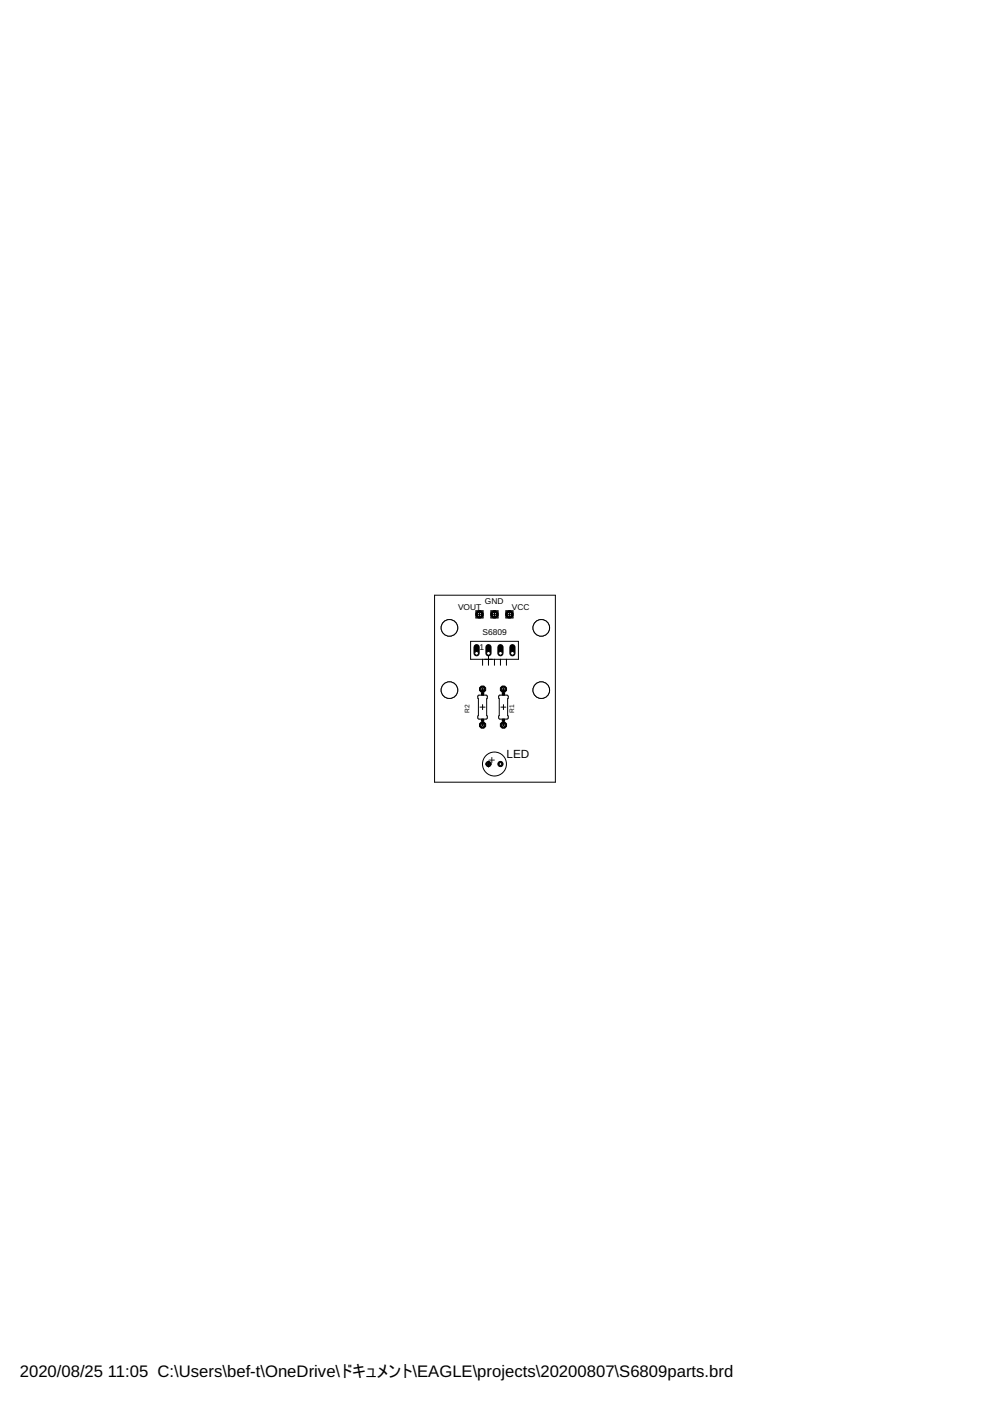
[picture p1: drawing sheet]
<svg xmlns="http://www.w3.org/2000/svg" width="210mm" height="297mm" viewBox="0 0 210 297" stroke-linecap="round" stroke-linejoin="round" font-family="sans-serif">
<circle cx="104.8" cy="130.3" r=".87" fill="#000" stroke="#000" stroke-width=".21"/>
<circle cx="104.8" cy="130.3" r=".47" fill="#fff" stroke="#000" stroke-width=".21"/>
<circle cx="106.7" cy="146.1" r=".71" fill="#000" stroke="#000" stroke-width=".21"/>
<circle cx="106.7" cy="146.1" r=".4" fill="#fff" stroke="#000" stroke-width=".21"/>
<circle cx="106.7" cy="153.7" r=".71" fill="#000" stroke="#000" stroke-width=".21"/>
<circle cx="106.7" cy="153.7" r=".4" fill="#fff" stroke="#000" stroke-width=".21"/>
<circle cx="102.3" cy="146.1" r=".71" fill="#000" stroke="#000" stroke-width=".21"/>
<circle cx="102.3" cy="146.1" r=".4" fill="#fff" stroke="#000" stroke-width=".21"/>
<circle cx="102.3" cy="153.7" r=".71" fill="#000" stroke="#000" stroke-width=".21"/>
<circle cx="102.3" cy="153.7" r=".4" fill="#fff" stroke="#000" stroke-width=".21"/>
<path d="M101 137.2v1.3" fill="none" stroke="#000" stroke-width="1.3"/>
<circle cx="101" cy="138.5" r=".4" fill="#fff" stroke="#000" stroke-width=".21"/>
<path d="M103.6 137.2v1.3" fill="none" stroke="#000" stroke-width="1.3"/>
<circle cx="103.6" cy="138.5" r=".4" fill="#fff" stroke="#000" stroke-width=".21"/>
<path d="M106.1 137.2v1.3" fill="none" stroke="#000" stroke-width="1.3"/>
<circle cx="106.1" cy="138.5" r=".4" fill="#fff" stroke="#000" stroke-width=".21"/>
<path d="M108.6 137.2v1.3" fill="none" stroke="#000" stroke-width="1.3"/>
<circle cx="108.6" cy="138.5" r=".4" fill="#fff" stroke="#000" stroke-width=".21"/>
<circle cx="103.6" cy="162" r=".55" fill="#000" stroke="#000" stroke-width=".21"/>
<circle cx="103.6" cy="162" r=".3" fill="#fff" stroke="#000" stroke-width=".21"/>
<circle cx="106.1" cy="162" r=".55" fill="#000" stroke="#000" stroke-width=".21"/>
<circle cx="106.1" cy="162" r=".3" fill="#fff" stroke="#000" stroke-width=".21"/>
<circle cx="108" cy="130.3" r=".87" fill="#000" stroke="#000" stroke-width=".21"/>
<circle cx="108" cy="130.3" r=".47" fill="#fff" stroke="#000" stroke-width=".21"/>
<circle cx="101.7" cy="130.3" r=".87" fill="#000" stroke="#000" stroke-width=".21"/>
<circle cx="101.7" cy="130.3" r=".47" fill="#fff" stroke="#000" stroke-width=".21"/>
<g fill="none" stroke="#000" stroke-width=".21">
<path d="M92.1 126.2h25.7v39.6h-25.7zM99.8 136h10.1v3.8h-10.1zM100.9 130.8v.2h.3M101.2 129.5h-.3v.3M101.3 130.3h.8M101.7 129.9v.7M102.2 129.5h.2v.3M102.3 139.8v1.3M102.4 130.8v.2h-.2M103.6 139v2.1M104.1 130.8v.2h.2M104.3 129.5h-.2v.3"/>
<path d="M104.4 130.3h.9M104.8 129.8v1M104.8 139.8v1.3M105.3 129.5h.3v.3M105.6 130.8v.2h-.3M106.1 139.8v1.3M107.3 130.8v.2h.2M107.4 139.8v1.3M107.5 129.5h-.2v.3M107.6 130.3h.8M108 129.9v.7M108.5 129.5h.3v.3"/>
<path d="M108.8 130.8v.2h-.3M101.4 147.5l1.7-.1 .2 .2-.1 .5v3.6l.1 .6-.1 .1-1.6 .1-.3-.2zM101.8 149.9h1M102.3 149.4v1.1M105.8 147.5l1.7-.1 .2 .2-.1 4.1 .2 .5-.2 .2-1.6 .1-.3-.2zM106.2 149.9h1.1M106.7 149.4v1.1M102.9 162h1.3M103.6 161.4v1.2"/>
<circle cx="95.3" cy="133.1" r="1.76"/>
<circle cx="104.8" cy="162" r="2.54"/>
</g>
<path d="M102.1 152.5h.5v.3h-.5zM102.1 147h.5v.4h-.5zM106.5 152.5h.5v.3h-.5zM106.5 147h.5v.4h-.5z" fill="#000" stroke="#000" stroke-width=".21"/>
<g fill="#000" stroke="#000" stroke-width=".21">
<path d="M101.1 129.8a.71 .71 0 0 1 1.2 .1 .71 .71 0 0 1-.4 1.1 .71 .71 0 0 1-.9-.7h.1a.55 .55 0 0 1 .8-.6 .55 .55 0 0 1 .2 .9 .55 .55 0 0 1-.9-.1l-.2-.2z" fill-rule="evenodd"/>
<path d="M104.3 129.8a.71 .71 0 0 1 1.1 .1 .71 .71 0 0 1-.4 1.1 .71 .71 0 0 1-.9-.7h.2a.55 .55 0 0 1 .7-.6 .55 .55 0 0 1 .2 .9 .55 .55 0 0 1-.9-.1l-.2-.2z" fill-rule="evenodd"/>
<path d="M107.7 129.6a.71 .71 0 0 1 1 .4 .71 .71 0 0 1-.5 1 .71 .71 0 0 1-.9-.7h.2a.56 .56 0 0 1 .8-.5 .56 .56 0 0 1 .1 .9 .56 .56 0 0 1-.9-.2v-.2h-.2l.1-.3z" fill-rule="evenodd"/>
</g>
<path d="M102.3 146.1v.9M102.3 152.8v.9M106.7 146.1v.9M106.7 152.8v.9" fill="none" stroke="#000" stroke-width=".51"/>
<circle cx="95.3" cy="133.1" r="1.76" fill="#fff" stroke="#000" stroke-width=".21"/>
<circle cx="95.3" cy="146.3" r="1.76" fill="none" stroke="#000" stroke-width=".21"/>
<circle cx="95.3" cy="146.3" r="1.76" fill="#fff" stroke="#000" stroke-width=".21"/>
<circle cx="114.8" cy="133.1" r="1.76" fill="none" stroke="#000" stroke-width=".21"/>
<circle cx="114.8" cy="133.1" r="1.76" fill="#fff" stroke="#000" stroke-width=".21"/>
<circle cx="114.8" cy="146.3" r="1.76" fill="none" stroke="#000" stroke-width=".21"/>
<circle cx="114.8" cy="146.3" r="1.76" fill="#fff" stroke="#000" stroke-width=".21"/>
<g font-size="3.5">
<text x="4.2" y="291.8">2020/08/25</text>
<text x="22.9" y="291.8">11:05 C:\Users\bef-t\OneDrive\ドキュメント\EAGLE\projects\20200807\S6809parts.brd</text>
</g>
<g font-size="2.5">
<text x="103.6" y="162">+</text>
<text x="107.4" y="160.7">LED</text>
</g>
<g font-size="1.8">
<text x="97.1" y="129.2">VOUT</text>
<text x="102.8" y="128">GND</text>
<text x="108.5" y="129.2">VCC</text>
<text x="101.7" y="137.9">1</text>
<text x="102.3" y="134.7">S6809</text>
</g>
<g font-size="1.4">
<text x="99.5" y="151.1" transform="rotate(-90 99.5 151.1)">R2</text>
<text x="109" y="151.1" transform="rotate(-90 109 151.1)">R1</text>
</g>
</svg>
